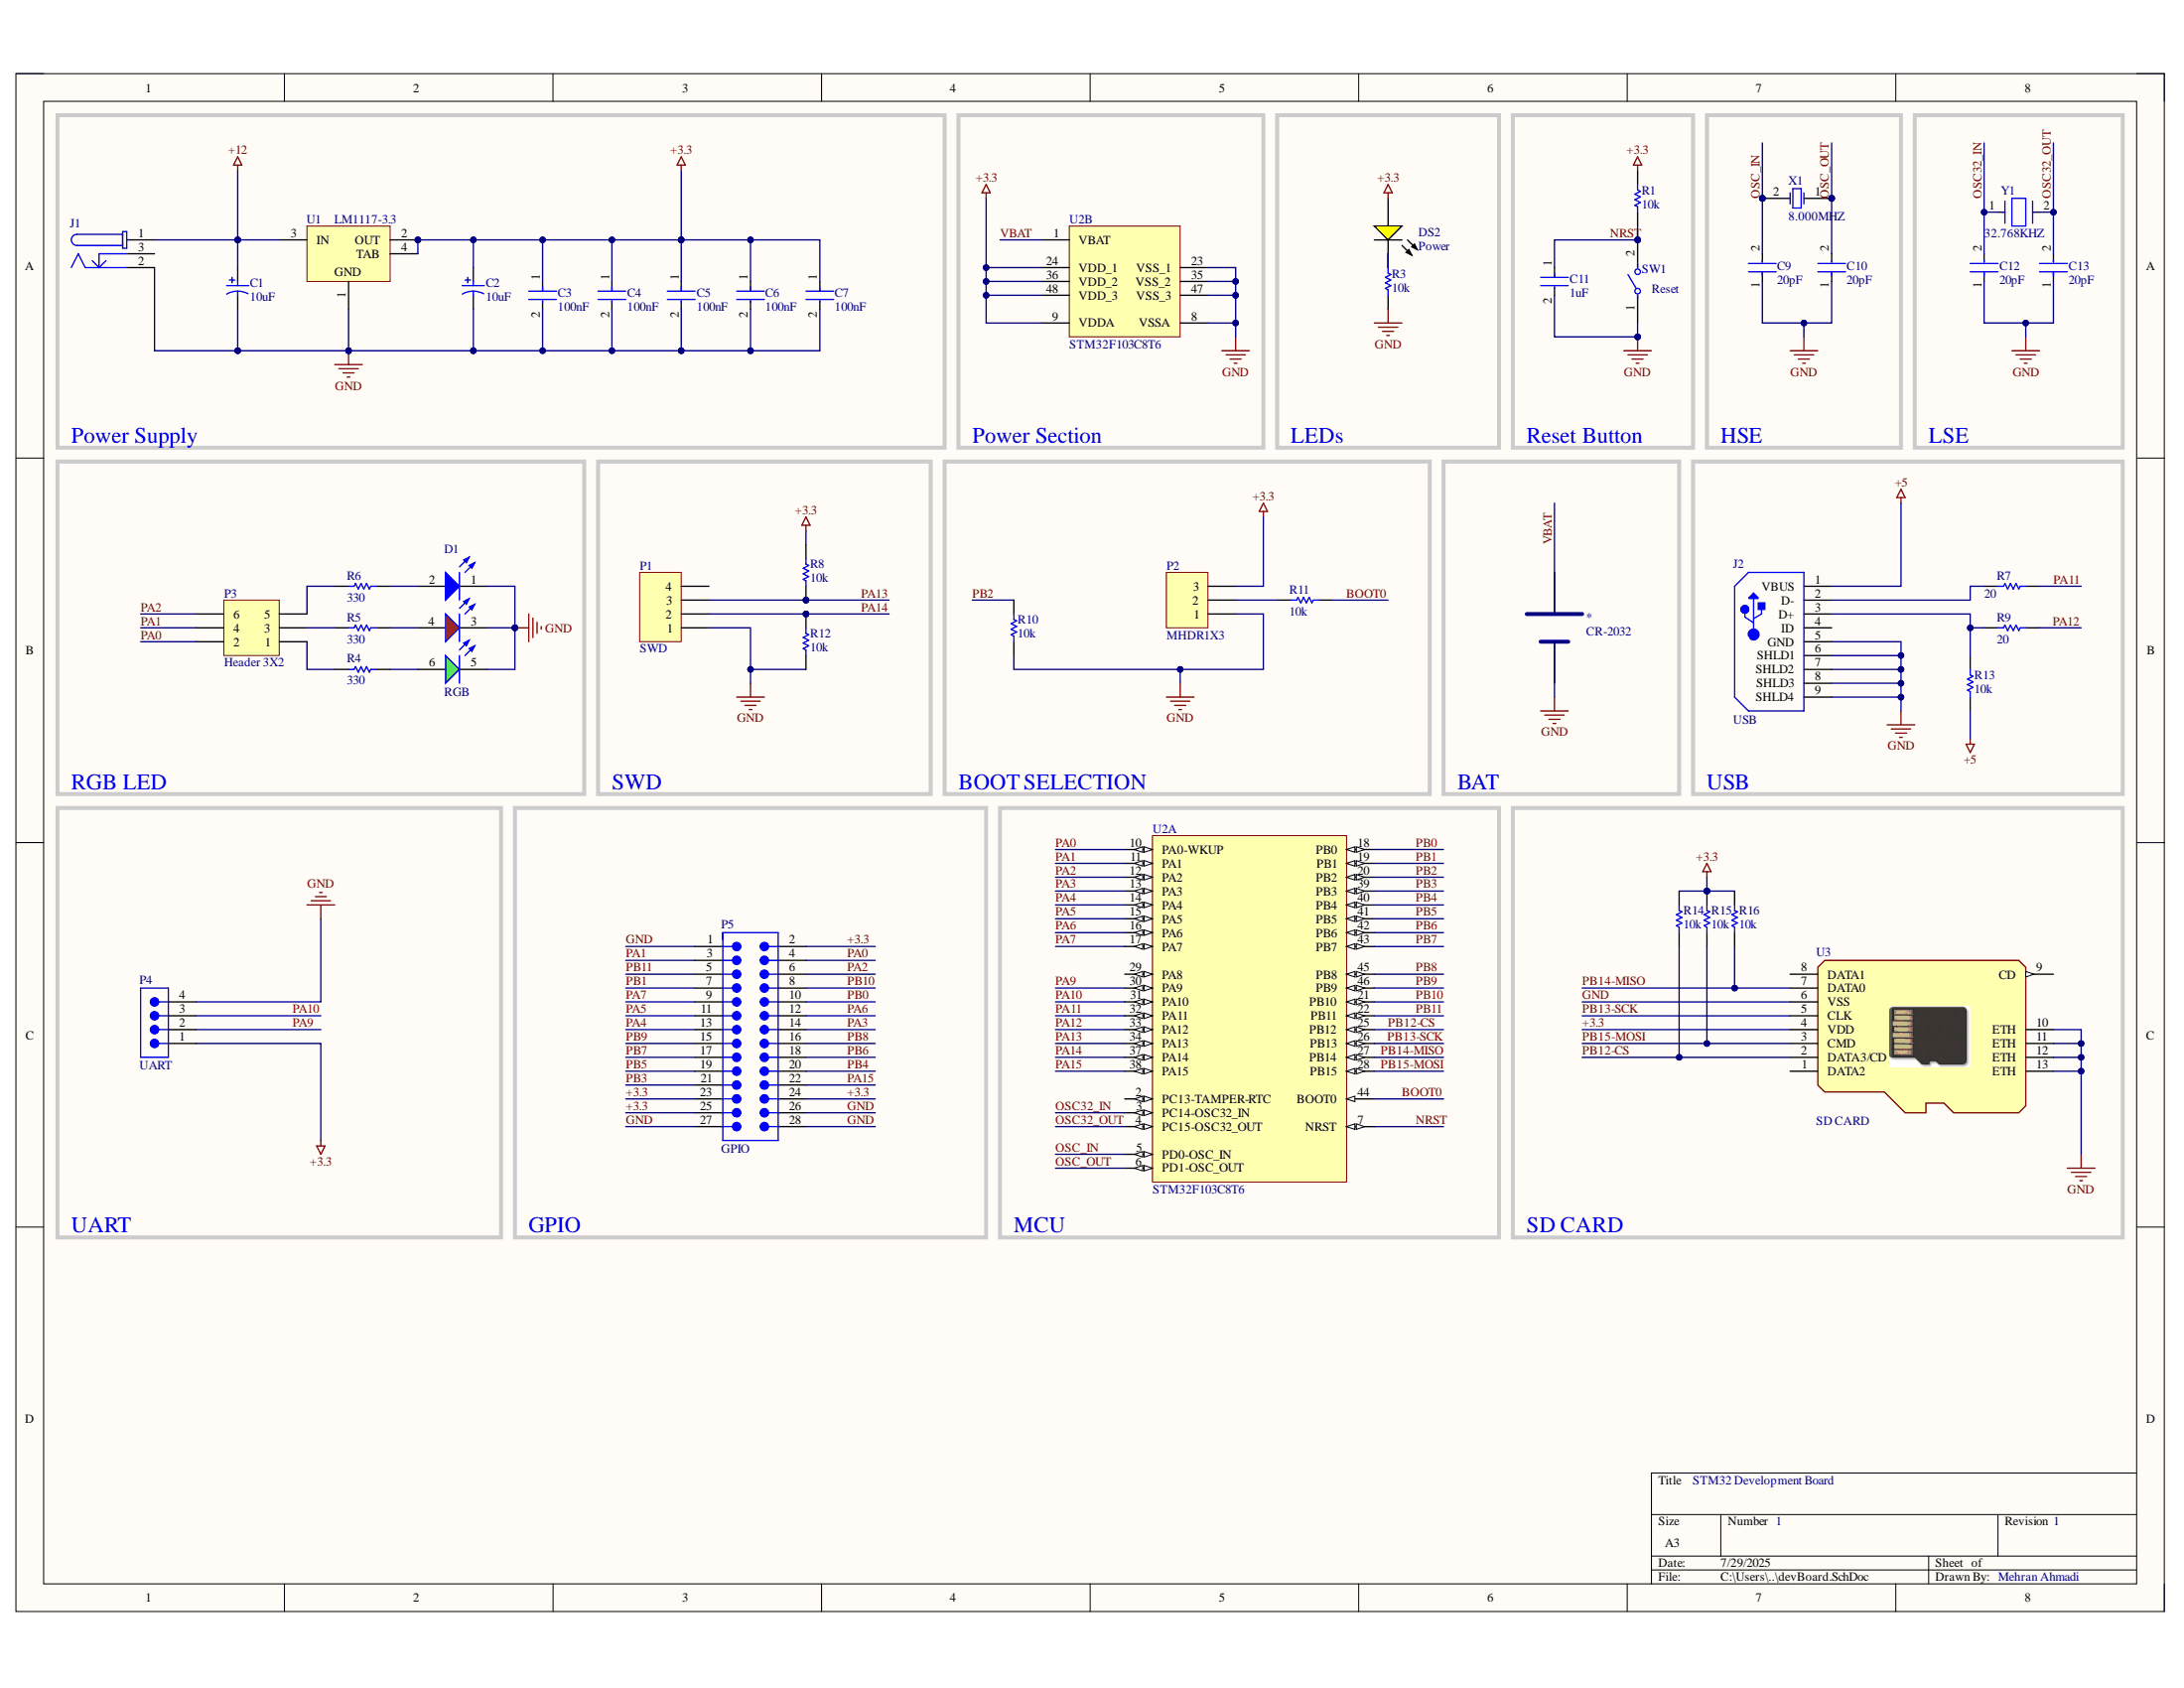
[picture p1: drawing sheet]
# Altium project STM32_devKit.PrjPcb
1 sheet, 43 parts. Net scope: global (net labels, ports and power ports of the same name join across sheets).
Board file: devBoard.PcbDoc

## Sheet devBoard.SchDoc: STM32 DevKit
size A3; Author: Mehran Ahmadi; DrawnBy: Mehran Ahmadi; DocumentNumber: 1; Revision: 1; SheetNumber: 1; SheetTotal: 1

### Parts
*  CR-2032  [CR-2032]
C1  10uF  [PNSC-EEE1CA100SR_L]
C2  10uF  [PNSC-EEE1CA100SR_L]
C3  100nF  [FP-1206-L_3_2_0_2-W_1_6_0-MFG]
C4  100nF  [FP-1206-L_3_2_0_2-W_1_6_0-MFG]
C5  100nF  [FP-1206-L_3_2_0_2-W_1_6_0-MFG]
C6  100nF  [FP-1206-L_3_2_0_2-W_1_6_0-MFG]
C7  100nF  [FP-1206-L_3_2_0_2-W_1_6_0-MFG]
C9  20pF  [FP-CL31-IPC_A]
C10  20pF  [FP-CL31-IPC_A]
C11  1uF  [FP-1206-L_3_2_0_2-W_1_6_0-MFG]
C12  20pF  [FP-CL31-IPC_A]
C13  20pF  [FP-CL31-IPC_A]
D1  RGB  [WL-SFTW_5050_150505M173300]
DS2  Power  [LUMX-SML-LX1206YC-TR_V]
J1  (no value)  [694106301002]
J2  USB  [MOLX-56579-0576_V]
P1  SWD  [HDR1X4]
P2  MHDR1X3  [MHDR1X3]
P3  Header 3X2  [HDR2X3]
P4  UART  [61300411121]
P5  GPIO  [61302821121]
R1  10k  [RESC3116X65X40ML10T20]
R3  10k  [RESC3116X65X40ML10T20]
R4  330  [RESC3116X65X40ML10T20]
R5  330  [RESC3116X65X40ML10T20]
R6  330  [RESC3116X65X40ML10T20]
R7  20  [RESC3116X65X40ML10T20]
R8  10k  [RESC3116X65X40ML10T20]
R9  20  [RESC3116X65X40ML10T20]
R10  10k  [RESC3116X65X40ML10T20]
R11  10k  [RESC3116X65X40ML10T20]
R12  10k  [RESC3116X65X40ML10T20]
R13  10k  [RESC3116X65X40ML10T20]
R14  10k  [RESC3116X65X40ML10T20]
R15  10k  [RESC3116X65X40ML10T20]
R16  10k  [RESC3116X65X40ML10T20]
SW1  Reset  [FP-1825965-1-MFG]
U1  LM1117-3.3  [DCY0004A_N]
U2  STM32F103C8T6  [STM-LQFP48_L]  (parts A,B of 2)
U3  SD CARD  [TFWF1-EBXX-1X0X]
X1  8.000MHZ  [ABRA-ABLS-14.7456MHZ-B2-T_V]
Y1  32.768KHZ  [FP-AB26TRB-MFG]

### Blocks framed on the sheet
Power Supply: C1-C7 J1 U1
Power Section: U2
LEDs: DS2 R3
Reset Button: C11 R1 SW1
HSE: C9 C10 X1
LSE: C12 C13 Y1
SWD: P1 R8 R12
BOOT SELECTION: P2 R10 R11
BAT: *
USB: J2 R7 R9 R13
GPIO: P5
MCU: U2
SD CARD: R14-R16 U3

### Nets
+3.3: C2.1 C3.1 C4.1 C5.1 C6.1 C7.1 DS2.1(A) P2.3 P4.1 P5.2 P5.23 P5.24 P5.25 R1.2 R8.2 R14.1 R15.1 R16.1 U1.2(OUT) U1.4(TAB) U2.9(VDDA) U2.24(VDD_1) U2.36(VDD_2) U2.48(VDD_3) U3.4(VDD)
+5: J2.1(VBUS) R13.2
+12: C1.1 J1.1 U1.3(IN)
GND: *.2 C1.2 C2.2 C3.2 C4.2 C5.2 C6.2 C7.2 C9.1 C10.1 C11.2 C12.1 C13.1 D1.1(K) D1.3(K) D1.5(K) J1.2 J2.5(GND) J2.6(SHLD1) J2.7(SHLD2) J2.8(SHLD3) J2.9(SHLD4) P1.1 P2.1 P4.4 P5.1 P5.26 P5.27 P5.28 R3.1 R10.2 R12.1 SW1.1 U1.1(GND) U2.8(VSSA) U2.23(VSS_1) U2.35(VSS_2) U2.47(VSS_3) U3.6(VSS) U3.10(ETH) U3.11(ETH) U3.12(ETH) U3.13(ETH)
BOOT0: R11.1 U2.44(BOOT0)
NRST: C11.1 R1.1 SW1.2 U2.7(NRST)
OSC32_IN: C12.2 U2.3(PC14-OSC32_IN) Y1.1
OSC32_OUT: C13.2 U2.4(PC15-OSC32_OUT) Y1.2
OSC_IN: C9.2 U2.5(PD0-OSC_IN) X1.2(X2)
OSC_OUT: C10.2 U2.6(PD1-OSC_OUT) X1.1(X1)
PA0: P3.2 P5.4 U2.10(PA0-WKUP)
PA1: P3.4 P5.3 U2.11(PA1)
PA2: P3.6 P5.6 U2.12(PA2)
PA3: P5.14 U2.13(PA3)
PA4: P5.13 U2.14(PA4)
PA5: P5.11 U2.15(PA5)
PA6: P5.12 U2.16(PA6)
PA7: P5.9 U2.17(PA7)
PA9: P4.2 U2.30(PA9)
PA10: P4.3 U2.31(PA10)
PA11: R7.2 U2.32(PA11)
PA12: R9.2 U2.33(PA12)
PA13: P1.3 R8.1 U2.34(PA13)
PA14: P1.2 R12.2 U2.37(PA14)
PA15: P5.22 U2.38(PA15)
PB0: P5.10 U2.18(PB0)
PB1: P5.7 U2.19(PB1)
PB2: R10.1 U2.20(PB2)
PB3: P5.21 U2.39(PB3)
PB4: P5.20 U2.40(PB4)
PB5: P5.19 U2.41(PB5)
PB6: P5.18 U2.42(PB6)
PB7: P5.17 U2.43(PB7)
PB8: P5.16 U2.45(PB8)
PB9: P5.15 U2.46(PB9)
PB10: P5.8 U2.21(PB10)
PB11: P5.5 U2.22(PB11)
PB12-CS: R14.2 U2.25(PB12) U3.2(DATA3/CD)
PB13-SCK: U2.26(PB13) U3.5(CLK)
PB14-MISO: R16.2 U2.27(PB14) U3.7(DATA0)
PB15-MOSI: R15.2 U2.28(PB15) U3.3(CMD)
VBAT: *.1 U2.1(VBAT)
NetD1_2: D1.2(A) R6.1
NetD1_4: D1.4(A) R5.1
NetD1_6: D1.6(A) R4.1
NetDS2_2: DS2.2(K) R3.2
NetJ2_2: J2.2(D-) R7.1
NetJ2_3: J2.3(D+) R9.1 R13.1
NetP2_2: P2.2 R11.2
NetP3_1: P3.1 R4.2
NetP3_3: P3.3 R5.2
NetP3_5: P3.5 R6.2

Not connected (* = marked no-connect by the designer): J1 3; J2 4(ID); P1 4; U2 2(PC13-TAMPER-RTC) 29(PA8); U3 1(DATA2) 8(DATA1) 9(CD)

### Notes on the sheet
- RGB LED
- UART
- STM32 Development Board
- 1
- Mehran Ahmadi
